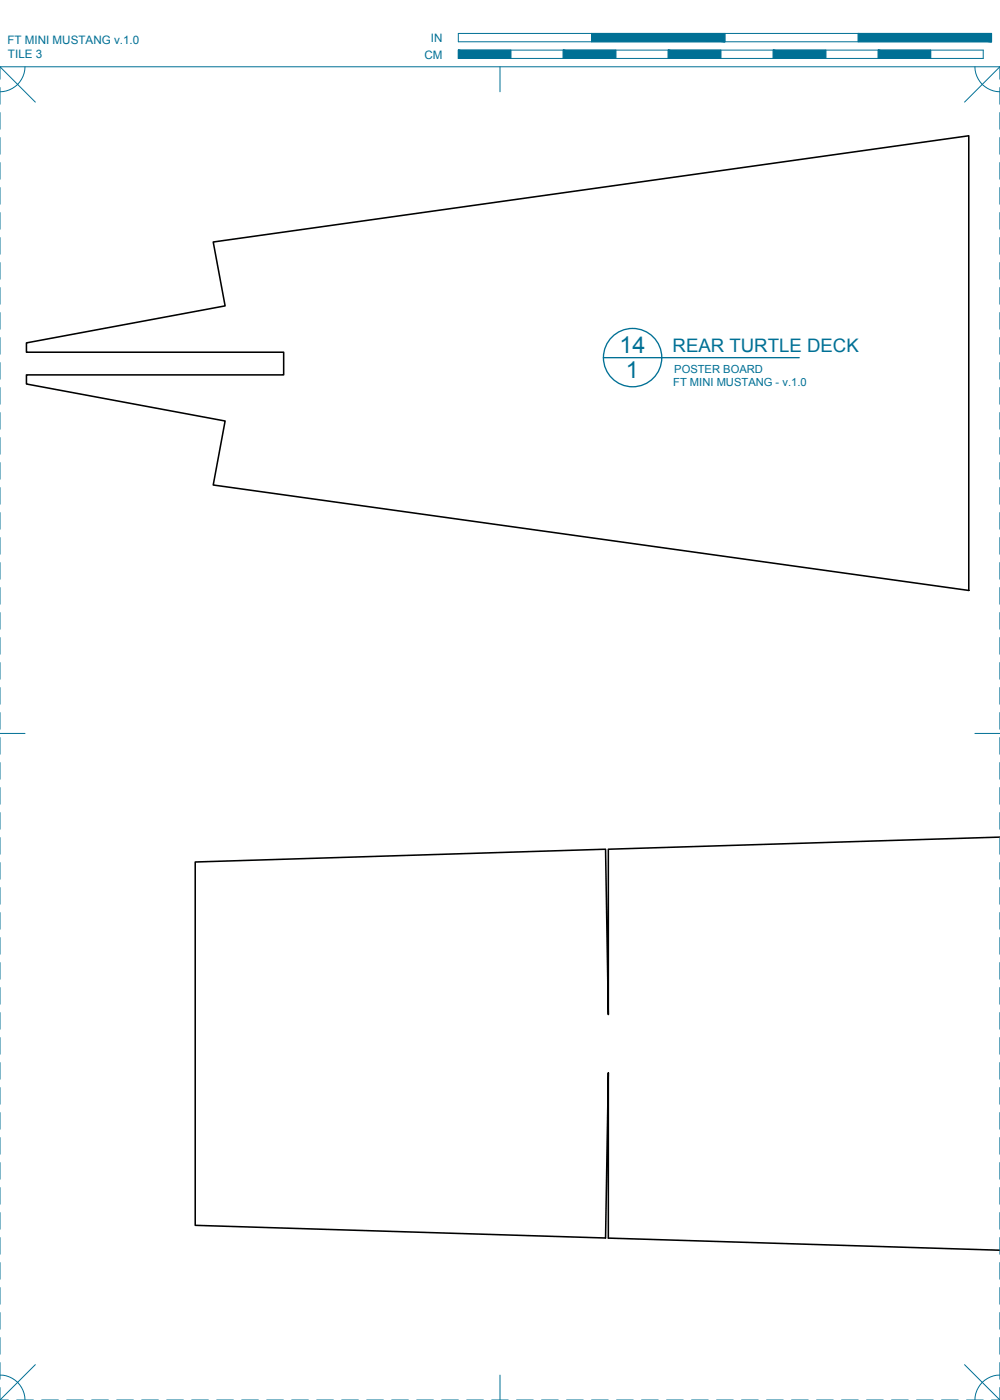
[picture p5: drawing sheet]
<svg xmlns="http://www.w3.org/2000/svg" width="190mm" height="267mm" viewBox="0 0 190 267" stroke-linecap="round" stroke-linejoin="round" font-family="sans-serif">
<!-- layer: 01 CUT -->
<path d="M5 65.3l37.9-7-2.3-12.2 144-20.2v86.6l-144-20.1 2.3-12.2-37.9-7v-1.8h49v-4.3h-49zM190.5 159.5l-74.6 2.3v31.5l-.5-31.5-78.2 2.4v69.2l78.2 2.4 .5-31.4v31.5l74.6 2.3" fill="none" stroke="#000" stroke-width=".3"/>
<!-- layer: 24 DIMENSIONS -->
<g fill="none" stroke="#007095" stroke-width=".25">
<path d="M114.9 68.1h37.4"/>
<circle cx="120.5" cy="68.1" r="5.6"/>
</g>
<!-- layer: 22 TILED -->
<g fill="none" stroke="#007095" stroke-width=".19">
<path d="M0 12.7l6.7 6.8M0 16.7v3.2M4.8 12.7a4.8 4.8 0 0 1-4.8 4.8M87.3 6.4h101.6v1.6h-101.6zM87.3 9.5h100v1.6h-100zM95.2 12.7v4.8M97.3 9.5v1.6M107.3 9.5v1.6M112.7 6.4v1.6M117.3 9.5v1.6M127.3 9.5v1.6M137.3 9.5v1.6"/>
<path d="M138.1 6.4v1.6M147.3 9.5v1.6M157.3 9.5v1.6M163.5 6.4v1.6M167.3 9.5v1.6M177.3 9.5v1.6M185.7 12.7a4.8 4.8 0 0 0 4.8 4.8M190.5 12.7h-190.5v2.4M190.5 12.7l-6.8 6.8M190.5 12.7v2.4M190.5 16.7v3.2M0 21.4v3.2"/>
<path d="M0 26.2v3.2M0 31v3.1M0 35.7v3.2M190.5 21.4v3.2M190.5 26.2v3.2M190.5 31v3.1M190.5 35.7v3.2M0 40.5v3.2M0 45.3v3.1M0 50v3.2M0 54.8v3.2M0 59.5v3.2"/>
<path d="M190.5 40.5v3.2M190.5 45.3v3.1M190.5 50v3.2M190.5 54.8v3.2M190.5 59.5v3.2M0 64.3v3.2M0 69.1v3.1M0 73.8v3.2M0 78.6v3.2M190.5 64.3v3.2M190.5 69.1v3.1M190.5 73.8v3.2"/>
<path d="M190.5 78.6v3.2M0 83.4v3.1M0 88.1v3.2M0 92.9v3.2M0 97.6v3.2M190.5 83.4v3.1M190.5 88.1v3.2M190.5 92.9v3.2M190.5 97.6v3.2M0 102.4v3.2M0 107.2v3.1M0 111.9v3.2"/>
<path d="M0 116.7v3.2M190.5 102.4v3.2M190.5 107.2v3.1M190.5 111.9v3.2M190.5 116.7v3.2M0 139.7h4.8M0 121.5v3.1M0 126.2v3.2M0 131v3.2M0 135.7v3.2M185.7 139.7h4.8M190.5 121.5v3.1"/>
<path d="M190.5 126.2v3.2M190.5 131v3.2M190.5 135.7v3.2M0 140.5v3.2M0 145.3v3.1M0 150v3.2M0 154.8v3.2M0 159.6v3.1M190.5 140.5v3.2M190.5 145.3v3.1M190.5 150v3.2M190.5 154.8v3.2"/>
<path d="M190.5 159.6v3.1M0 164.3v3.2M0 169.1v3.2M0 173.8v3.2M0 178.6v3.2M190.5 164.3v3.2M190.5 169.1v3.2M190.5 173.8v3.2M190.5 178.6v3.2M0 183.4v3.1M0 188.1v3.2M0 192.9v3.2"/>
<path d="M0 197.7v3.1M190.5 183.4v3.1M190.5 188.1v3.2M190.5 192.9v3.2M190.5 197.7v3.1M0 202.4v3.2M0 207.2v3.2M0 211.9v3.2M0 216.7v3.2M190.5 202.4v3.2M190.5 207.2v3.2M190.5 211.9v3.2"/>
<path d="M190.5 216.7v3.2M0 221.5v3.1M0 226.2v3.2M0 231v3.2M0 235.8v3.1M190.5 221.5v3.1M190.5 226.2v3.2M190.5 231v3.2M190.5 235.8v3.1M0 240.5v3.2M0 245.3v3.2M0 250v3.2"/>
<path d="M0 254.8v3.2M0 259.6v3.1M6.7 260l-6.7 6.7M183.7 260l6.8 6.7M190.5 240.5v3.2M190.5 245.3v3.2M190.5 250v3.2M190.5 254.8v3.2M190.5 259.6v3.1M0 262a4.7 4.7 0 0 1 4.8 4.7M0 264.3v2.4M0 266.7h1.6"/>
<path d="M3.2 266.7h3.1M7.9 266.7h3.2M12.7 266.7h3.2M17.5 266.7h3.1M22.2 266.7h3.2M27 266.7h3.2M31.7 266.7h3.2M36.5 266.7h3.2M41.3 266.7h3.1M46 266.7h3.2M50.8 266.7h3.2M55.6 266.7h3.1"/>
<path d="M60.3 266.7h3.2M65.1 266.7h3.2M69.8 266.7h3.2M74.6 266.7h3.2M79.4 266.7h3.1M84.1 266.7h3.2M88.9 266.7h3.2M93.7 266.7h3.1M95.2 262v4.7M98.4 266.7h3.2M103.2 266.7h3.1M107.9 266.7h3.2"/>
<path d="M112.7 266.7h3.2M117.5 266.7h3.1M122.2 266.7h3.2M127 266.7h3.2M131.7 266.7h3.2M136.5 266.7h3.2M141.3 266.7h3.1M146 266.7h3.2M150.8 266.7h3.2M155.6 266.7h3.1M160.3 266.7h3.2M165.1 266.7h3.2"/>
<path d="M169.8 266.7h3.2M174.6 266.7h3.2M179.4 266.7h3.1M184.1 266.7h3.2M188.9 266.7h1.6M190.5 262a4.7 4.7 0 0 0-4.8 4.7M190.5 264.3v2.4"/>
</g>
<g fill="#007095" stroke="#007095" stroke-width=".19">
<path d="M163.5 6.4l25.4 1.6v-1.6zM163.5 6.4l25.4 1.6h-25.4z"/>
<path d="M112.7 6.4l25.4 1.6v-1.6zM112.7 6.4l25.4 1.6h-25.4z"/>
<path d="M167.3 9.5l10 1.6v-1.6zM167.3 9.5l10 1.6h-10z"/>
<path d="M147.3 9.5l10 1.6v-1.6zM147.3 9.5l10 1.6h-10z"/>
<path d="M127.3 9.5l10 1.6v-1.6zM127.3 9.5l10 1.6h-10z"/>
<path d="M107.3 9.5l10 1.6v-1.6zM107.3 9.5l10 1.6h-10z"/>
<path d="M87.3 9.5l10 1.6v-1.6zM87.3 9.5l10 1.6h-10z"/>
</g>
<g font-size="4.4" fill="#007095">
<text x="118" y="67.3">14</text>
<text x="119.3" y="72.1">1</text>
</g>
<text font-size="3.5" fill="#007095" x="128.1" y="67">REAR TURTLE DECK</text>
<g font-size="2.2" fill="#007095">
<text x="1.4" y="8.4">FT MINI MUSTANG v.1.0</text>
<text x="1.5" y="11.1">TILE 3</text>
<text x="80.8" y="11.2">CM</text>
<text x="82.1" y="8">IN</text>
</g>
<g font-size="2.1" fill="#007095">
<text x="128.4" y="71.1">POSTER BOARD</text>
<text x="128.2" y="73.6">FT MINI MUSTANG - v.1.0</text>
</g>
</svg>
